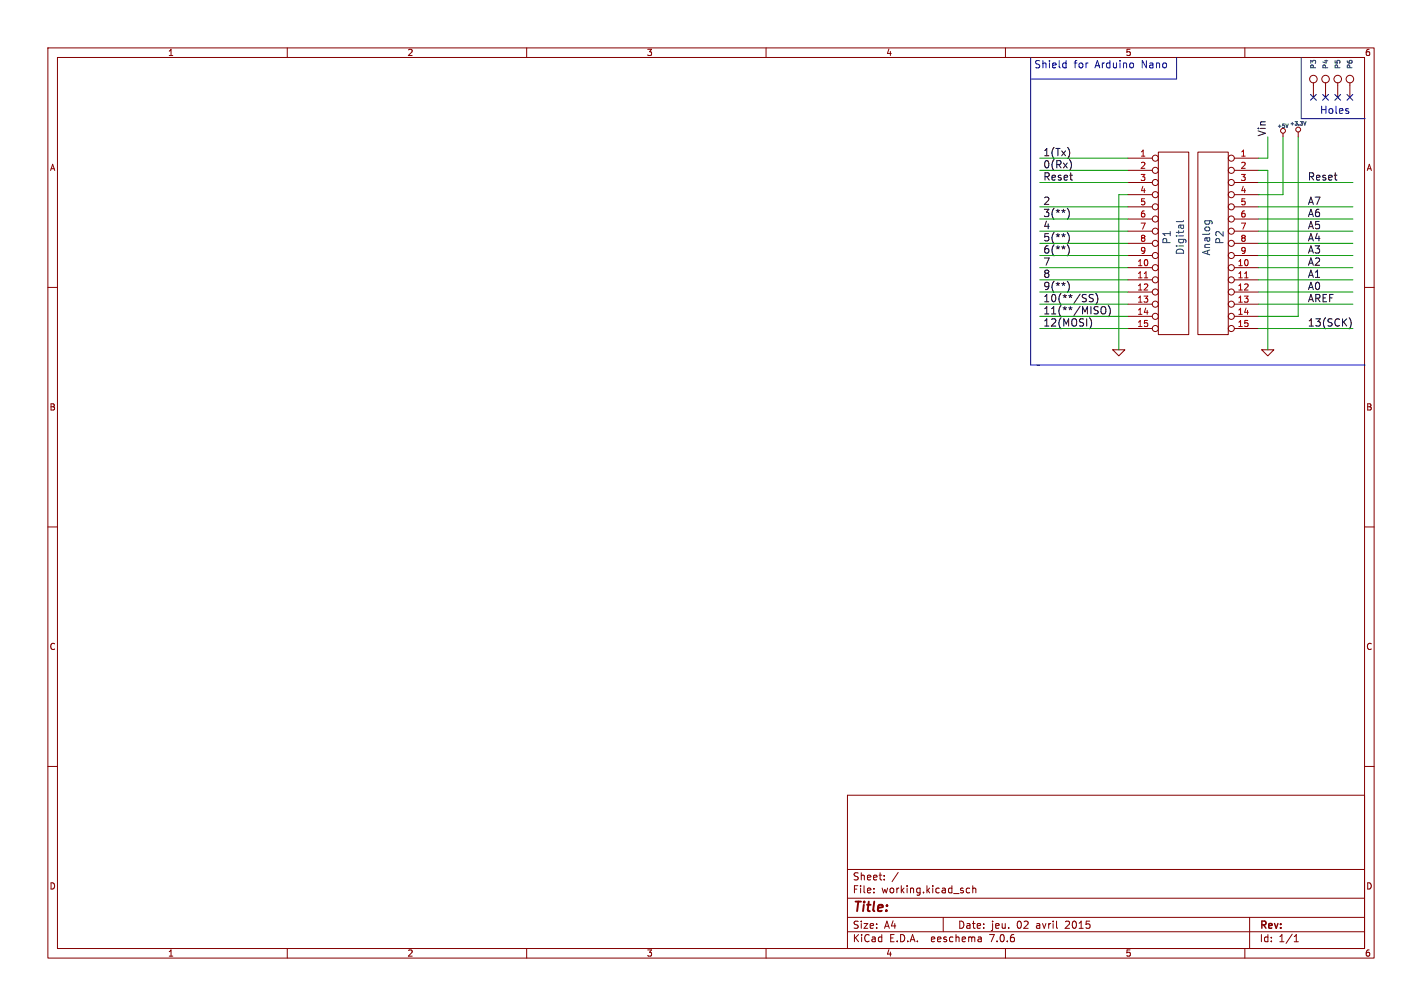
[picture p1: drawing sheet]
(kicad_sch (version 20230121) (generator eeschema)

 (paper "A4")

 (title_block
  (date "jeu. 02 avril 2015"))

 (lib_symbols
  (symbol "Arduino_Nano-rescue:+3.3V" (power) (pin_names (offset 0)) (in_bom yes) (on_board yes)
   (property "Reference" "#PWR" (at 0 -1.016 0) (effects (font (size 0.762 0.762)) hide))
   (property "Value" "+3.3V" (at 0 2.794 0) (effects (font (size 0.762 0.762))))
   (property "Footprint" "" (at 0 0 0) (effects (font (size 1.524 1.524))))
   (property "Datasheet" "" (at 0 0 0) (effects (font (size 1.524 1.524))))
   (symbol "+3.3V_0_0"
    (pin power_in line (at 0 0 90) (length 0) hide (name "+3.3V" (effects (font (size 0.762 0.762)))) (number "1" (effects (font (size 0.762 0.762))))))
   (symbol "+3.3V_0_1"
    (polyline (pts (xy 0 0) (xy 0 1.016) (xy 0 1.016)) (stroke (width 0) (type solid)) (fill (type none)))
    (circle (center 0 1.524) (radius 0.508) (stroke (width 0) (type solid)) (fill (type none)))))
  (symbol "Arduino_Nano-rescue:+5V" (power) (pin_names (offset 1.016)) (in_bom yes) (on_board yes)
   (property "Reference" "#PWR" (at 0 2.286 0) (effects (font (size 0.508 0.508)) hide))
   (property "Value" "+5V" (at 0 2.286 0) (effects (font (size 0.762 0.762))))
   (property "Footprint" "" (at 0 0 0) (effects (font (size 1.524 1.524))))
   (property "Datasheet" "" (at 0 0 0) (effects (font (size 1.524 1.524))))
   (symbol "+5V_0_0"
    (pin power_in line (at 0 0 90) (length 0) hide (name "+5V" (effects (font (size 0.508 0.508)))) (number "1" (effects (font (size 0.508 0.508))))))
   (symbol "+5V_0_1"
    (polyline (pts (xy 0 0) (xy 0 0.762) (xy 0 0.762) (xy 0 0.762)) (stroke (width 0) (type solid)) (fill (type none)))
    (circle (center 0 1.27) (radius 0.508) (stroke (width 0) (type solid)) (fill (type none)))))
  (symbol "Arduino_Nano-rescue:CONN_1" (pin_numbers hide) (pin_names (offset 0.762) hide) (in_bom yes) (on_board yes)
   (property "Reference" "P" (at 2.032 0 0) (effects (font (size 1.016 1.016)) (justify left)))
   (property "Value" "CONN_1" (at 0 1.397 0) (effects (font (size 0.762 0.762)) hide))
   (property "Footprint" "" (at 0 0 0) (effects (font (size 1.524 1.524))))
   (property "Datasheet" "" (at 0 0 0) (effects (font (size 1.524 1.524))))
   (symbol "CONN_1_0_1"
    (polyline (pts (xy -0.762 0) (xy -1.27 0)) (stroke (width 0) (type solid)) (fill (type none)))
    (circle (center 0 0) (radius 0.7874) (stroke (width 0) (type solid)) (fill (type none))))
   (symbol "CONN_1_1_1"
    (pin passive line (at -3.81 0 0) (length 2.54) (name "1" (effects (font (size 1.524 1.524)))) (number "1" (effects (font (size 1.524 1.524)))))))
  (symbol "Arduino_Nano-rescue:CONN_15" (pin_names (offset 1.016) hide) (in_bom yes) (on_board yes)
   (property "Reference" "P" (at -0.762 1.27 90) (effects (font (size 1.524 1.524))))
   (property "Value" "CONN_15" (at 2.032 1.27 90) (effects (font (size 1.524 1.524))))
   (property "Footprint" "" (at 0 1.27 0) (effects (font (size 1.524 1.524))))
   (property "Datasheet" "" (at 0 1.27 0) (effects (font (size 1.524 1.524))))
   (symbol "CONN_15_0_1"
    (rectangle (start -2.54 -19.05) (end 3.81 19.05) (stroke (width 0) (type solid)) (fill (type none))))
   (symbol "CONN_15_1_1"
    (pin passive inverted (at -8.89 17.78 0) (length 6.35) (name "P1" (effects (font (size 1.27 1.27)))) (number "1" (effects (font (size 1.27 1.27)))))
    (pin passive inverted (at -8.89 -5.08 0) (length 6.35) (name "P10" (effects (font (size 1.27 1.27)))) (number "10" (effects (font (size 1.27 1.27)))))
    (pin passive inverted (at -8.89 -7.62 0) (length 6.35) (name "P11" (effects (font (size 1.27 1.27)))) (number "11" (effects (font (size 1.27 1.27)))))
    (pin passive inverted (at -8.89 -10.16 0) (length 6.35) (name "P12" (effects (font (size 1.27 1.27)))) (number "12" (effects (font (size 1.27 1.27)))))
    (pin passive inverted (at -8.89 -12.7 0) (length 6.35) (name "P13" (effects (font (size 1.27 1.27)))) (number "13" (effects (font (size 1.27 1.27)))))
    (pin passive inverted (at -8.89 -15.24 0) (length 6.35) (name "P14" (effects (font (size 1.27 1.27)))) (number "14" (effects (font (size 1.27 1.27)))))
    (pin passive inverted (at -8.89 -17.78 0) (length 6.35) (name "p15" (effects (font (size 1.27 1.27)))) (number "15" (effects (font (size 1.27 1.27)))))
    (pin passive inverted (at -8.89 15.24 0) (length 6.35) (name "P2" (effects (font (size 1.27 1.27)))) (number "2" (effects (font (size 1.27 1.27)))))
    (pin passive inverted (at -8.89 12.7 0) (length 6.35) (name "P3" (effects (font (size 1.27 1.27)))) (number "3" (effects (font (size 1.27 1.27)))))
    (pin passive inverted (at -8.89 10.16 0) (length 6.35) (name "P4" (effects (font (size 1.27 1.27)))) (number "4" (effects (font (size 1.27 1.27)))))
    (pin passive inverted (at -8.89 7.62 0) (length 6.35) (name "P5" (effects (font (size 1.27 1.27)))) (number "5" (effects (font (size 1.27 1.27)))))
    (pin passive inverted (at -8.89 5.08 0) (length 6.35) (name "P6" (effects (font (size 1.27 1.27)))) (number "6" (effects (font (size 1.27 1.27)))))
    (pin passive inverted (at -8.89 2.54 0) (length 6.35) (name "P7" (effects (font (size 1.27 1.27)))) (number "7" (effects (font (size 1.27 1.27)))))
    (pin passive inverted (at -8.89 0 0) (length 6.35) (name "P8" (effects (font (size 1.27 1.27)))) (number "8" (effects (font (size 1.27 1.27)))))
    (pin passive inverted (at -8.89 -2.54 0) (length 6.35) (name "P9" (effects (font (size 1.27 1.27)))) (number "9" (effects (font (size 1.27 1.27)))))))
  (symbol "Arduino_Nano-rescue:GND" (power) (pin_names (offset 0)) (in_bom yes) (on_board yes)
   (property "Reference" "#PWR" (at 0 0 0) (effects (font (size 0.762 0.762)) hide))
   (property "Value" "GND" (at 0 -1.778 0) (effects (font (size 0.762 0.762)) hide))
   (property "Footprint" "" (at 0 0 0) (effects (font (size 1.524 1.524))))
   (property "Datasheet" "" (at 0 0 0) (effects (font (size 1.524 1.524))))
   (symbol "GND_0_1"
    (polyline (pts (xy -1.27 0) (xy 0 -1.27) (xy 1.27 0) (xy -1.27 0)) (stroke (width 0) (type solid)) (fill (type none))))
   (symbol "GND_1_1"
    (pin power_in line (at 0 0 90) (length 0) hide (name "GND" (effects (font (size 0.762 0.762)))) (number "1" (effects (font (size 0.762 0.762))))))))


 (no_connect (at 281.94 20.32))
 (no_connect (at 274.32 20.32))
 (no_connect (at 276.86 20.32))
 (no_connect (at 279.4 20.32))

 (wire (pts (xy 262.89 63.5) (xy 282.575 63.5)) (stroke (width 0) (type default)))
 (wire (pts (xy 262.89 45.72) (xy 282.575 45.72)) (stroke (width 0) (type default)))
 (wire (pts (xy 264.795 33.02) (xy 262.89 33.02)) (stroke (width 0) (type default)))
 (wire (pts (xy 262.89 50.8) (xy 282.575 50.8)) (stroke (width 0) (type default)))
 (wire (pts (xy 262.89 60.96) (xy 282.575 60.96)) (stroke (width 0) (type default)))
 (wire (pts (xy 217.17 63.5) (xy 235.585 63.5)) (stroke (width 0) (type default)))
 (wire (pts (xy 264.795 35.56) (xy 264.795 73.025)) (stroke (width 0) (type default)))
 (wire (pts (xy 217.17 38.1) (xy 235.585 38.1)) (stroke (width 0) (type default)))
 (wire (pts (xy 262.89 43.18) (xy 282.575 43.18)) (stroke (width 0) (type default)))
 (polyline (pts (xy 271.78 12.065) (xy 271.78 24.765)) (stroke (width 0) (type default)))

 (wire (pts (xy 262.89 40.64) (xy 267.97 40.64)) (stroke (width 0) (type default)))
 (polyline (pts (xy 215.265 16.51) (xy 245.745 16.51)) (stroke (width 0) (type default)))
 (polyline (pts (xy 217.17 76.2) (xy 215.265 76.2)) (stroke (width 0) (type default)))

 (wire (pts (xy 233.68 40.64) (xy 235.585 40.64)) (stroke (width 0) (type default)))
 (wire (pts (xy 262.89 48.26) (xy 282.575 48.26)) (stroke (width 0) (type default)))
 (wire (pts (xy 262.89 68.58) (xy 282.575 68.58)) (stroke (width 0) (type default)))
 (wire (pts (xy 217.17 43.18) (xy 235.585 43.18)) (stroke (width 0) (type default)))
 (polyline (pts (xy 245.745 16.51) (xy 245.745 12.065)) (stroke (width 0) (type default)))

 (wire (pts (xy 217.17 53.34) (xy 235.585 53.34)) (stroke (width 0) (type default)))
 (wire (pts (xy 271.145 66.04) (xy 271.145 28.575)) (stroke (width 0) (type default)))
 (wire (pts (xy 217.17 50.8) (xy 235.585 50.8)) (stroke (width 0) (type default)))
 (wire (pts (xy 217.17 35.56) (xy 235.585 35.56)) (stroke (width 0) (type default)))
 (wire (pts (xy 217.17 48.26) (xy 235.585 48.26)) (stroke (width 0) (type default)))
 (polyline (pts (xy 215.265 76.2) (xy 215.265 12.065)) (stroke (width 0) (type default)))

 (wire (pts (xy 267.97 40.64) (xy 267.97 28.575)) (stroke (width 0) (type default)))
 (wire (pts (xy 217.17 45.72) (xy 235.585 45.72)) (stroke (width 0) (type default)))
 (wire (pts (xy 262.89 53.34) (xy 282.575 53.34)) (stroke (width 0) (type default)))
 (wire (pts (xy 262.89 38.1) (xy 282.575 38.1)) (stroke (width 0) (type default)))
 (wire (pts (xy 217.17 33.02) (xy 235.585 33.02)) (stroke (width 0) (type default)))
 (wire (pts (xy 217.17 66.04) (xy 235.585 66.04)) (stroke (width 0) (type default)))
 (wire (pts (xy 262.89 55.88) (xy 282.575 55.88)) (stroke (width 0) (type default)))
 (wire (pts (xy 217.17 55.88) (xy 235.585 55.88)) (stroke (width 0) (type default)))
 (polyline (pts (xy 285.115 76.2) (xy 216.535 76.2)) (stroke (width 0) (type default)))

 (wire (pts (xy 217.17 60.96) (xy 235.585 60.96)) (stroke (width 0) (type default)))
 (wire (pts (xy 262.89 58.42) (xy 282.575 58.42)) (stroke (width 0) (type default)))
 (wire (pts (xy 262.89 66.04) (xy 271.145 66.04)) (stroke (width 0) (type default)))
 (wire (pts (xy 264.795 28.575) (xy 264.795 33.02)) (stroke (width 0) (type default)))
 (wire (pts (xy 264.795 35.56) (xy 262.89 35.56)) (stroke (width 0) (type default)))
 (wire (pts (xy 217.17 68.58) (xy 235.585 68.58)) (stroke (width 0) (type default)))
 (polyline (pts (xy 271.78 24.765) (xy 285.115 24.765)) (stroke (width 0) (type default)))

 (wire (pts (xy 233.68 40.64) (xy 233.68 73.025)) (stroke (width 0) (type default)))
 (wire (pts (xy 217.17 58.42) (xy 235.585 58.42)) (stroke (width 0) (type default)))

 (text "Holes" (at 275.59 24.13 0) (effects (font (size 1.524 1.524)) (justify left bottom)))
 (text "Shield for Arduino Nano" (at 215.9 14.605 0) (effects (font (size 1.524 1.524)) (justify left bottom)))

 (label "0(Rx)" (at 217.805 35.56 0) (effects (font (size 1.524 1.524)) (justify left bottom)))
 (label "A0" (at 273.05 60.96 0) (effects (font (size 1.524 1.524)) (justify left bottom)))
 (label "A1" (at 273.05 58.42 0) (effects (font (size 1.524 1.524)) (justify left bottom)))
 (label "A4" (at 273.05 50.8 0) (effects (font (size 1.524 1.524)) (justify left bottom)))
 (label "13(SCK)" (at 273.05 68.58 0) (effects (font (size 1.524 1.524)) (justify left bottom)))
 (label "AREF" (at 273.05 63.5 0) (effects (font (size 1.524 1.524)) (justify left bottom)))
 (label "11(**/MISO)" (at 217.805 66.04 0) (effects (font (size 1.524 1.524)) (justify left bottom)))
 (label "Reset" (at 217.805 38.1 0) (effects (font (size 1.524 1.524)) (justify left bottom)))
 (label "5(**)" (at 217.805 50.8 0) (effects (font (size 1.524 1.524)) (justify left bottom)))
 (label "A5" (at 273.05 48.26 0) (effects (font (size 1.524 1.524)) (justify left bottom)))
 (label "A7" (at 273.05 43.18 0) (effects (font (size 1.524 1.524)) (justify left bottom)))
 (label "6(**)" (at 217.805 53.34 0) (effects (font (size 1.524 1.524)) (justify left bottom)))
 (label "2" (at 217.805 43.18 0) (effects (font (size 1.524 1.524)) (justify left bottom)))
 (label "Reset" (at 273.05 38.1 0) (effects (font (size 1.524 1.524)) (justify left bottom)))
 (label "1(Tx)" (at 217.805 33.02 0) (effects (font (size 1.524 1.524)) (justify left bottom)))
 (label "4" (at 217.805 48.26 0) (effects (font (size 1.524 1.524)) (justify left bottom)))
 (label "Vin" (at 264.795 28.575 90) (effects (font (size 1.524 1.524)) (justify left bottom)))
 (label "A2" (at 273.05 55.88 0) (effects (font (size 1.524 1.524)) (justify left bottom)))
 (label "A6" (at 273.05 45.72 0) (effects (font (size 1.524 1.524)) (justify left bottom)))
 (label "9(**)" (at 217.805 60.96 0) (effects (font (size 1.524 1.524)) (justify left bottom)))
 (label "7" (at 217.805 55.88 0) (effects (font (size 1.524 1.524)) (justify left bottom)))
 (label "10(**/SS)" (at 217.805 63.5 0) (effects (font (size 1.524 1.524)) (justify left bottom)))
 (label "8" (at 217.805 58.42 0) (effects (font (size 1.524 1.524)) (justify left bottom)))
 (label "A3" (at 273.05 53.34 0) (effects (font (size 1.524 1.524)) (justify left bottom)))
 (label "3(**)" (at 217.805 45.72 0) (effects (font (size 1.524 1.524)) (justify left bottom)))
 (label "12(MOSI)" (at 217.805 68.58 0) (effects (font (size 1.524 1.524)) (justify left bottom)))

 (symbol (lib_id "Arduino_Nano-rescue:CONN_1") (at 274.32 16.51 90) (unit 1) (in_bom yes) (on_board yes) (dnp no)
  (property "Reference" "P3" (at 274.32 14.478 0) (effects (font (size 1.016 1.016)) (justify left)))
  (property "Value" "CONN_1" (at 272.923 16.51 0) (effects (font (size 0.762 0.762)) hide))
  (property "Footprint" "Socket_Arduino_Nano:1pin_Nano" (at 274.32 16.51 0) (effects (font (size 1.524 1.524)) hide))
  (property "Datasheet" "" (at 274.32 16.51 0) (effects (font (size 1.524 1.524)))) (pin "1"))

 (symbol (lib_id "Arduino_Nano-rescue:CONN_1") (at 276.86 16.51 90) (unit 1) (in_bom yes) (on_board yes) (dnp no)
  (property "Reference" "P4" (at 276.86 14.478 0) (effects (font (size 1.016 1.016)) (justify left)))
  (property "Value" "CONN_1" (at 275.463 16.51 0) (effects (font (size 0.762 0.762)) hide))
  (property "Footprint" "Socket_Arduino_Nano:1pin_Nano" (at 276.86 16.51 0) (effects (font (size 1.524 1.524)) hide))
  (property "Datasheet" "" (at 276.86 16.51 0) (effects (font (size 1.524 1.524)))) (pin "1"))

 (symbol (lib_id "Arduino_Nano-rescue:CONN_1") (at 279.4 16.51 90) (unit 1) (in_bom yes) (on_board yes) (dnp no)
  (property "Reference" "P5" (at 279.4 14.478 0) (effects (font (size 1.016 1.016)) (justify left)))
  (property "Value" "CONN_1" (at 278.003 16.51 0) (effects (font (size 0.762 0.762)) hide))
  (property "Footprint" "Socket_Arduino_Nano:1pin_Nano" (at 279.4 16.51 0) (effects (font (size 1.524 1.524)) hide))
  (property "Datasheet" "" (at 279.4 16.51 0) (effects (font (size 1.524 1.524)))) (pin "1"))

 (symbol (lib_id "Arduino_Nano-rescue:CONN_1") (at 281.94 16.51 90) (unit 1) (in_bom yes) (on_board yes) (dnp no)
  (property "Reference" "P6" (at 281.94 14.478 0) (effects (font (size 1.016 1.016)) (justify left)))
  (property "Value" "CONN_1" (at 280.543 16.51 0) (effects (font (size 0.762 0.762)) hide))
  (property "Footprint" "Socket_Arduino_Nano:1pin_Nano" (at 281.94 16.51 0) (effects (font (size 1.524 1.524)) hide))
  (property "Datasheet" "" (at 281.94 16.51 0) (effects (font (size 1.524 1.524)))) (pin "1"))

 (symbol (lib_id "Arduino_Nano-rescue:CONN_15") (at 244.475 50.8 0) (unit 1) (in_bom yes) (on_board yes) (dnp no)
  (property "Reference" "P1" (at 243.713 49.53 90) (effects (font (size 1.524 1.524))))
  (property "Value" "Digital" (at 246.507 49.53 90) (effects (font (size 1.524 1.524))))
  (property "Footprint" "Socket_Arduino_Nano:Socket_Strip_Arduino_1x15" (at 244.475 49.53 0) (effects (font (size 1.524 1.524)) hide))
  (property "Datasheet" "" (at 244.475 49.53 0) (effects (font (size 1.524 1.524)))) (pin "1") (pin "10") (pin "11") (pin "12") (pin "13") (pin "14") (pin "15") (pin "2") (pin "3") (pin "4") (pin "5") (pin "6") (pin "7") (pin "8") (pin "9"))

 (symbol (lib_id "Arduino_Nano-rescue:CONN_15") (at 254 50.8 0) (mirror y) (unit 1) (in_bom yes) (on_board yes) (dnp no)
  (property "Reference" "P2" (at 254.762 49.53 90) (effects (font (size 1.524 1.524))))
  (property "Value" "Analog" (at 251.968 49.53 90) (effects (font (size 1.524 1.524))))
  (property "Footprint" "Socket_Arduino_Nano:Socket_Strip_Arduino_1x15" (at 254 49.53 0) (effects (font (size 1.524 1.524)) hide))
  (property "Datasheet" "" (at 254 49.53 0) (effects (font (size 1.524 1.524)))) (pin "1") (pin "10") (pin "11") (pin "12") (pin "13") (pin "14") (pin "15") (pin "2") (pin "3") (pin "4") (pin "5") (pin "6") (pin "7") (pin "8") (pin "9"))

 (symbol (lib_id "Arduino_Nano-rescue:GND") (at 233.68 73.025 0) (unit 1) (in_bom yes) (on_board yes) (dnp no)
  (property "Reference" "#PWR1" (at 233.68 73.025 0) (effects (font (size 0.762 0.762)) hide))
  (property "Value" "GND" (at 233.68 74.803 0) (effects (font (size 0.762 0.762)) hide))
  (property "Footprint" "" (at 233.68 73.025 0) (effects (font (size 1.524 1.524))))
  (property "Datasheet" "" (at 233.68 73.025 0) (effects (font (size 1.524 1.524)))) (pin "1"))

 (symbol (lib_id "Arduino_Nano-rescue:+3.3V") (at 271.145 28.575 0) (unit 1) (in_bom yes) (on_board yes) (dnp no)
  (property "Reference" "#PWR3" (at 271.145 29.591 0) (effects (font (size 0.762 0.762)) hide))
  (property "Value" "+3.3V" (at 271.145 25.781 0) (effects (font (size 0.762 0.762))))
  (property "Footprint" "" (at 271.145 28.575 0) (effects (font (size 1.524 1.524))))
  (property "Datasheet" "" (at 271.145 28.575 0) (effects (font (size 1.524 1.524)))) (pin "1"))

 (symbol (lib_id "Arduino_Nano-rescue:+5V") (at 267.97 28.575 0) (unit 1) (in_bom yes) (on_board yes) (dnp no)
  (property "Reference" "#PWR2" (at 267.97 26.289 0) (effects (font (size 0.508 0.508)) hide))
  (property "Value" "+5V" (at 267.97 26.289 0) (effects (font (size 0.762 0.762))))
  (property "Footprint" "" (at 267.97 28.575 0) (effects (font (size 1.524 1.524))))
  (property "Datasheet" "" (at 267.97 28.575 0) (effects (font (size 1.524 1.524)))) (pin "1"))

 (symbol (lib_id "Arduino_Nano-rescue:GND") (at 264.795 73.025 0) (unit 1) (in_bom yes) (on_board yes) (dnp no)
  (property "Reference" "#PWR4" (at 264.795 73.025 0) (effects (font (size 0.762 0.762)) hide))
  (property "Value" "GND" (at 264.795 74.803 0) (effects (font (size 0.762 0.762)) hide))
  (property "Footprint" "" (at 264.795 73.025 0) (effects (font (size 1.524 1.524))))
  (property "Datasheet" "" (at 264.795 73.025 0) (effects (font (size 1.524 1.524)))) (pin "1"))

 (sheet_instances (path "" (page "1"))))
